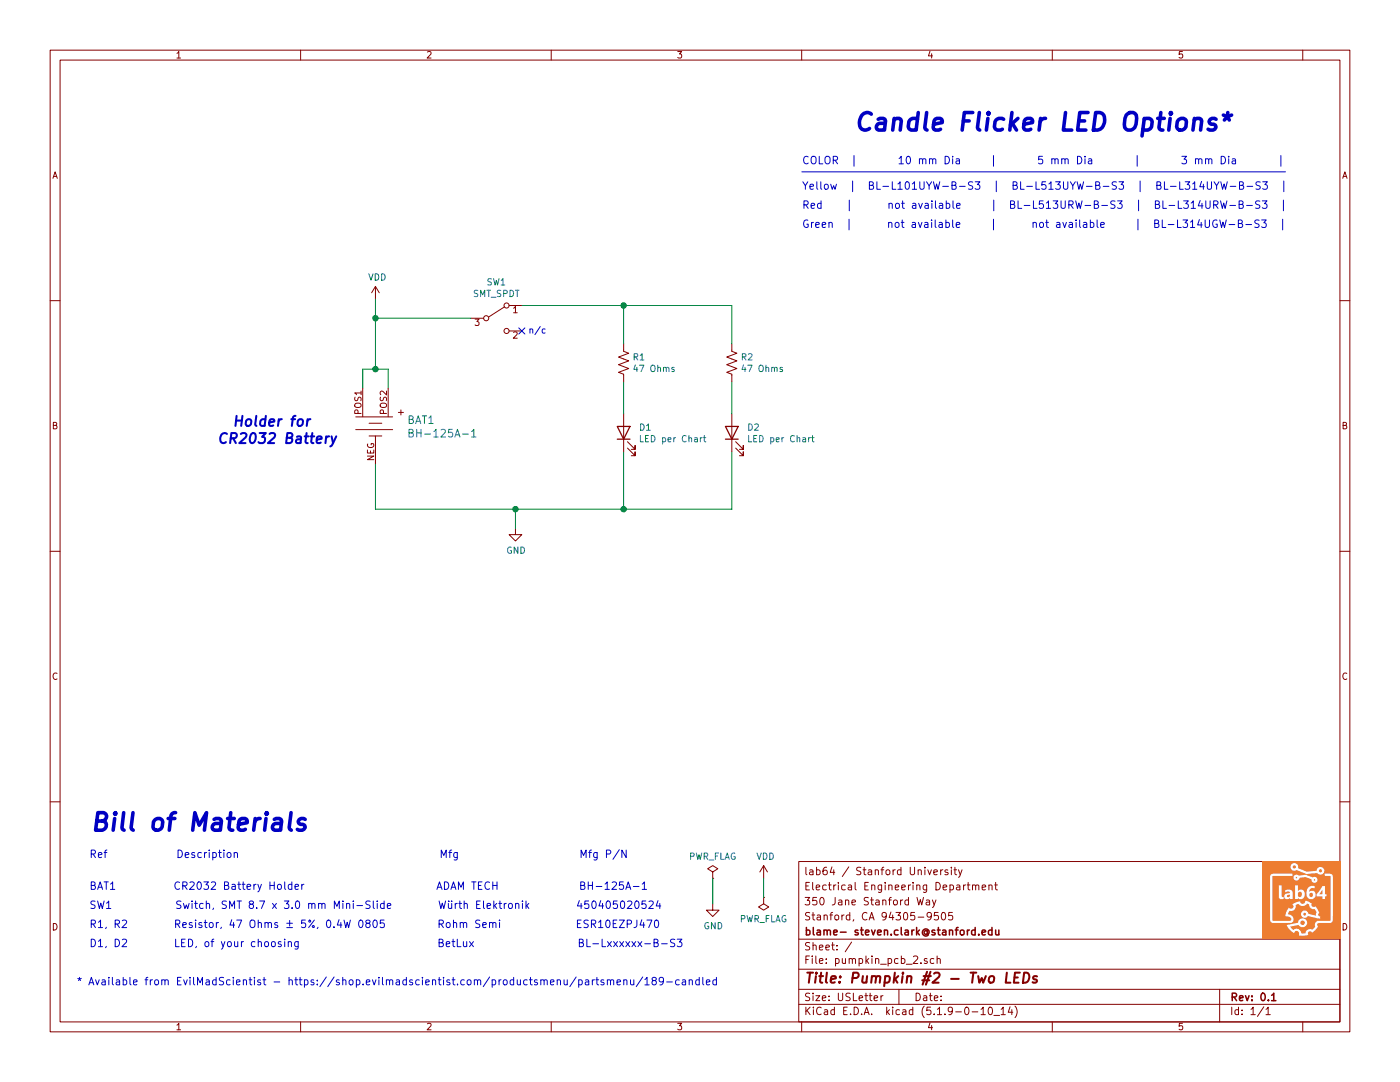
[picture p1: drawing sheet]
EESchema Schematic File Version 4
EELAYER 30 0
EELAYER END
$Descr USLetter 11000 8500
encoding utf-8
Sheet 1 1
Title "Pumpkin #2 - Two LEDs"
Date ""
Rev "0.1"
Comp "blame- steven.clark@stanford.edu"
Comment1 "Stanford, CA 94305-9505"
Comment2 "350 Jane Stanford Way"
Comment3 "Electrical Engineering Department"
Comment4 "lab64 / Stanford University"
$EndDescr
$Comp
L Switch:SW_SPDT_3_Common-Switch SW1
U 1 1
P 3900 2500
F 0 "SW1" H 3900 2785 50  0000 C CNN
F 1 "SMT_SPDT" H 3900 2694 50  0000 C CNN
F 2 "Button_Switch_SMD:SMT_Mini_Slide_Switch" H 3900 2500 50  0001 C CNN
F 3 "" H 3900 2500 50  0001 C CNN
	1    3900 2500
	1    0    0    -1  
$EndComp
$Comp
L Device:R_US R1
U 1 1
P 4900 2850
F 0 "R1" H 4968 2896 50  0000 L CNN
F 1 "47 Ohms" H 4968 2805 50  0000 L CNN
F 2 "Resistor_SMD:R_0805_2012Metric_Pad1.20x1.40mm_HandSolder" V 4940 2840 50  0001 C CNN
F 3 "~" H 4900 2850 50  0001 C CNN
	1    4900 2850
	1    0    0    -1  
$EndComp
$Comp
L Device:LED D1
U 1 1
P 4900 3400
F 0 "D1" V 4939 3282 50  0000 R CNN
F 1 "LED per Chart" V 4848 3282 50  0000 R CNN
F 2 "LED_THT:LED_D3.0mm" H 4900 3400 50  0001 C CNN
F 3 "~" H 4900 3400 50  0001 C CNN
	1    4900 3400
	0    -1   -1   0   
$EndComp
Wire Wire Line
	4900 2400 4900 2700
Wire Wire Line
	4900 3000 4900 3250
Wire Wire Line
	4900 4000 4900 3550
Wire Wire Line
	2950 3650 2950 4000
$Comp
L Device:CR2032 BAT1
U 1 1
P 2950 3350
F 0 "BAT1" V 2897 3598 60  0000 L CNN
F 1 "BH-125A-1" V 3003 3598 60  0000 L CNN
F 2 "Battery:BatteryHolder_AdamTech_BH-125A-1" H 3150 3550 60  0001 L CNN
F 3 "https://app.adam-tech.com/products/download/data_sheet/197006/bh-125a-1-data-sheet.pdf" H 3150 3650 60  0001 L CNN
F 4 "2057-BH-125A-1-ND" H 3150 3750 60  0001 L CNN "Digi-Key_PN"
F 5 "BH-125A-1" H 3150 3850 60  0001 L CNN "MPN"
F 6 "Battery Products" H 3150 3950 60  0001 L CNN "Category"
F 7 "Battery Holders, Clips, Contacts" H 3150 4050 60  0001 L CNN "Family"
F 8 "https://www.digikey.com/en/products/detail/adam-tech/BH-125A-1/13537720?s=N4IgTCBcDaIEIAkC0BGMBWAgqkBdAvkA" H 3150 4250 60  0001 L CNN "DK_Detail_Page"
F 9 "BATTERY HOLDER CR2032 PC PIN" H 3150 4350 60  0001 L CNN "Description"
F 10 "ADAM TECH" H 3150 4450 60  0001 L CNN "Manufacturer"
F 11 "Active" H 3150 4550 60  0001 L CNN "Status"
	1    2950 3350
	0    1    1    0   
$EndComp
Wire Wire Line
	2850 3050 2850 2900
Wire Wire Line
	2850 2900 2950 2900
Wire Wire Line
	3050 2900 3050 3050
Wire Wire Line
	2950 2900 2950 2500
Wire Wire Line
	2950 2500 3700 2500
Connection ~ 2950 2900
Wire Wire Line
	2950 2900 3050 2900
Wire Wire Line
	4100 2400 4900 2400
Wire Wire Line
	2950 4000 4050 4000
Text Notes 700  6550 0    138  Italic 28
Bill of Materials
Text Notes 700  6750 0    59   ~ 0
Ref            Description                                   Mfg                     Mfg P/N
Text Notes 700  7000 0    59   ~ 0
BAT1          CR2032 Battery Holder                       ADAM TECH              BH-125A-1
Text Notes 700  7150 0    59   ~ 0
SW1           Switch, SMT 8.7 x 3.0 mm Mini-Slide        Würth Elektronik        450405020524
Text Notes 700  7300 0    59   ~ 0
R1, R2        Resistor, 47 Ohms ± 5%, 0.4W 0805         Rohm Semi             ESR10EZPJ470
Text Notes 700  7450 0    59   ~ 0
D1, D2        LED, of your choosing                        BetLux                  BL-Lxxxxxx-B-S3
$Comp
L power:GND #PWR01
U 1 1
P 4050 4150
F 0 "#PWR01" H 4050 3900 50  0001 C CNN
F 1 "GND" H 4055 3977 50  0000 C CNN
F 2 "" H 4050 4150 50  0001 C CNN
F 3 "" H 4050 4150 50  0001 C CNN
	1    4050 4150
	1    0    0    -1  
$EndComp
Wire Wire Line
	4050 4150 4050 4000
Connection ~ 4050 4000
Wire Wire Line
	4050 4000 4900 4000
Text Notes 6300 1300 0    59   ~ 0
COLOR  |       10 mm Dia     |       5 mm Dia       |       3 mm Dia       |
Text Notes 6700 1050 0    138  Italic 28
Candle Flicker LED Options*
Text Notes 6300 1500 0    59   ~ 0
Yellow  |  BL-L101UYW-B-S3  |  BL-L513UYW-B-S3  |  BL-L314UYW-B-S3  |
Text Notes 6300 1650 0    59   ~ 0
Red    |      not available     |  BL-L513URW-B-S3  |  BL-L314URW-B-S3  |
Text Notes 6300 1800 0    59   ~ 0
Green  |      not available     |      not available     |  BL-L314UGW-B-S3  |
Wire Notes Line width 8 style solid
	6300 1350 10100 1350
Text Notes 1700 3500 0    79   Italic 16
  Holder for\nCR2032 Battery
Text Notes 600  7750 0    59   ~ 0
* Available from EvilMadScientist - https://shop.evilmadscientist.com/productsmenu/partsmenu/189-candled
$Comp
L Device:R_US R2
U 1 1
P 5750 2850
F 0 "R2" H 5818 2896 50  0000 L CNN
F 1 "47 Ohms" H 5818 2805 50  0000 L CNN
F 2 "Resistor_SMD:R_0805_2012Metric_Pad1.20x1.40mm_HandSolder" V 5790 2840 50  0001 C CNN
F 3 "~" H 5750 2850 50  0001 C CNN
	1    5750 2850
	1    0    0    -1  
$EndComp
$Comp
L Device:LED D2
U 1 1
P 5750 3400
F 0 "D2" V 5789 3282 50  0000 R CNN
F 1 "LED per Chart" V 5698 3282 50  0000 R CNN
F 2 "LED_THT:LED_D3.0mm" H 5750 3400 50  0001 C CNN
F 3 "~" H 5750 3400 50  0001 C CNN
	1    5750 3400
	0    -1   -1   0   
$EndComp
Wire Wire Line
	5750 2400 5750 2700
Wire Wire Line
	5750 3000 5750 3250
Wire Wire Line
	5750 4000 5750 3550
Wire Wire Line
	4900 4000 5750 4000
Connection ~ 4900 4000
Wire Wire Line
	4900 2400 5750 2400
Connection ~ 4900 2400
NoConn ~ 4100 2600
Text Notes 4150 2630 0    50   ~ 0
n/c
$Comp
L power:PWR_FLAG #FLG0101
U 1 1
P 5600 6900
F 0 "#FLG0101" H 5600 6975 50  0001 C CNN
F 1 "PWR_FLAG" H 5600 7073 50  0000 C CNN
F 2 "" H 5600 6900 50  0001 C CNN
F 3 "~" H 5600 6900 50  0001 C CNN
	1    5600 6900
	1    0    0    -1  
$EndComp
$Comp
L power:PWR_FLAG #FLG0102
U 1 1
P 6000 7050
F 0 "#FLG0102" H 6000 7125 50  0001 C CNN
F 1 "PWR_FLAG" H 6000 7223 50  0000 C CNN
F 2 "" H 6000 7050 50  0001 C CNN
F 3 "~" H 6000 7050 50  0001 C CNN
	1    6000 7050
	-1   0    0    1   
$EndComp
$Comp
L power:VDD #PWR0101
U 1 1
P 6000 6900
F 0 "#PWR0101" H 6000 6750 50  0001 C CNN
F 1 "VDD" H 6015 7073 50  0000 C CNN
F 2 "" H 6000 6900 50  0001 C CNN
F 3 "" H 6000 6900 50  0001 C CNN
	1    6000 6900
	1    0    0    -1  
$EndComp
Wire Wire Line
	6000 6900 6000 7050
$Comp
L power:GND #PWR0102
U 1 1
P 5600 7100
F 0 "#PWR0102" H 5600 6850 50  0001 C CNN
F 1 "GND" H 5605 6927 50  0000 C CNN
F 2 "" H 5600 7100 50  0001 C CNN
F 3 "" H 5600 7100 50  0001 C CNN
	1    5600 7100
	1    0    0    -1  
$EndComp
Wire Wire Line
	5600 6900 5600 7100
$Comp
L power:VDD #PWR0103
U 1 1
P 2950 2350
F 0 "#PWR0103" H 2950 2200 50  0001 C CNN
F 1 "VDD" H 2965 2523 50  0000 C CNN
F 2 "" H 2950 2350 50  0001 C CNN
F 3 "" H 2950 2350 50  0001 C CNN
	1    2950 2350
	1    0    0    -1  
$EndComp
Wire Wire Line
	2950 2350 2950 2500
Connection ~ 2950 2500
$EndSCHEMATC
